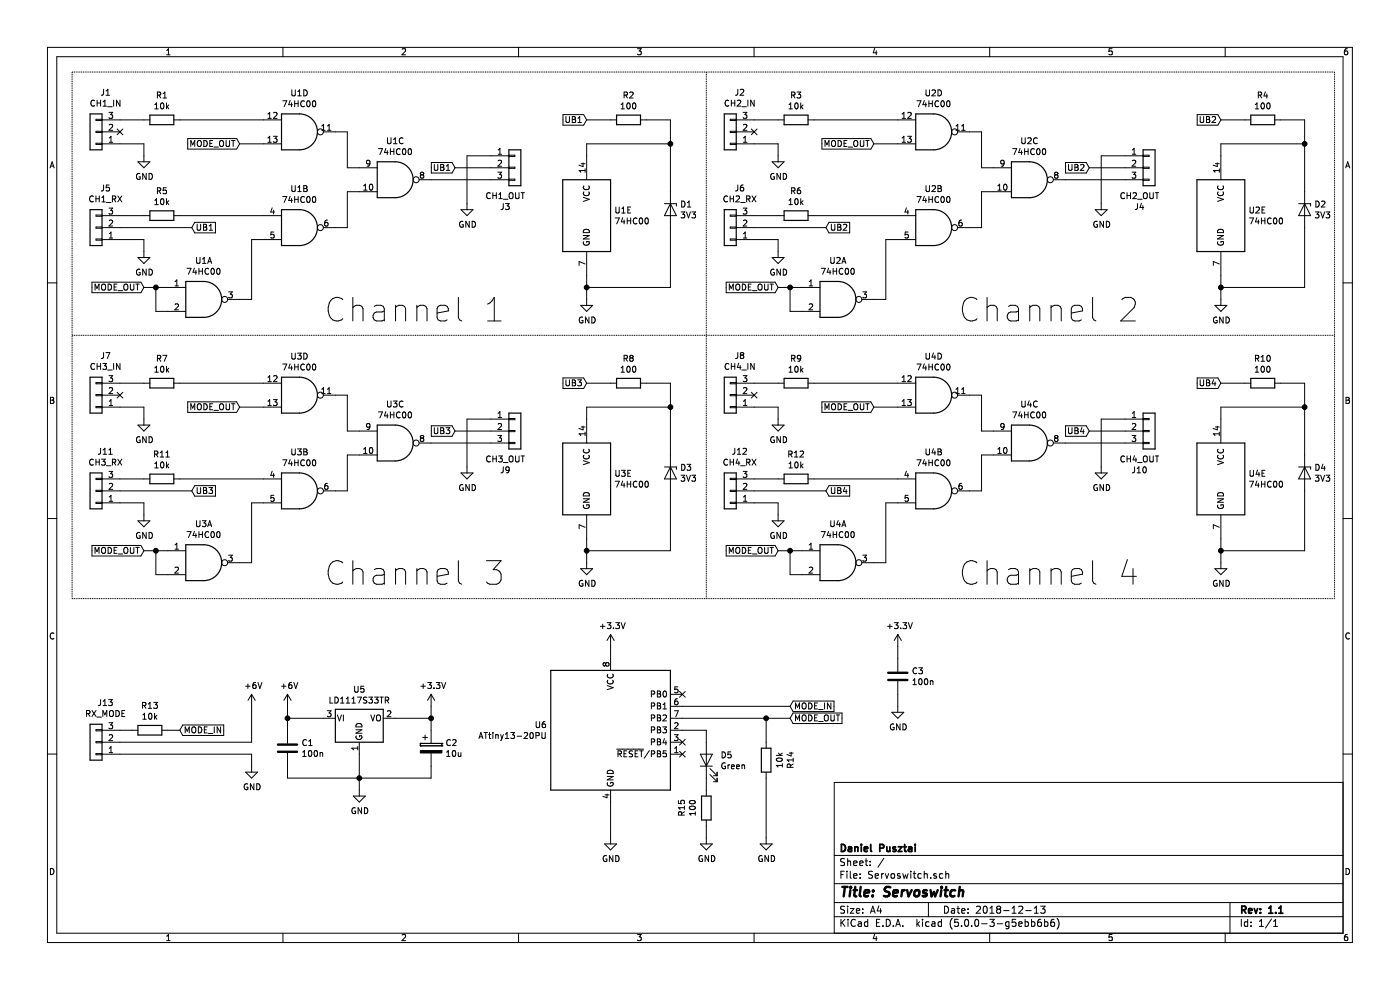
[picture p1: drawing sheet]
EESchema Schematic File Version 4
LIBS:Servoswitch-cache
EELAYER 26 0
EELAYER END
$Descr A4 11693 8268
encoding utf-8
Sheet 1 1
Title "Servoswitch"
Date "2018-12-13"
Rev "1.1"
Comp "Daniel Pusztai"
Comment1 ""
Comment2 ""
Comment3 ""
Comment4 ""
$EndDescr
$Comp
L Connector_Generic:Conn_01x03 J1
U 1 1
P 800 1100
F 0 "J1" H 720 775 50  0000 C CNN
F 1 "CH1_IN" H 720 866 50  0000 C CNN
F 2 "" H 800 1100 50  0001 C CNN
F 3 "~" H 800 1100 50  0001 C CNN
	1    800  1100
	-1   0    0    1   
$EndComp
$Comp
L Device:R R1
U 1 1
P 1350 1000
F 0 "R1" V 1143 1000 50  0000 C CNN
F 1 "10k" V 1234 1000 50  0000 C CNN
F 2 "" V 1280 1000 50  0001 C CNN
F 3 "~" H 1350 1000 50  0001 C CNN
	1    1350 1000
	0    1    1    0   
$EndComp
$Comp
L power:GND #PWR01
U 1 1
P 1200 1300
F 0 "#PWR01" H 1200 1050 50  0001 C CNN
F 1 "GND" H 1205 1127 50  0000 C CNN
F 2 "" H 1200 1300 50  0001 C CNN
F 3 "" H 1200 1300 50  0001 C CNN
	1    1200 1300
	1    0    0    -1  
$EndComp
$Comp
L 74xx:74HC00 U1
U 1 1
P 1700 2500
F 0 "U1" H 1700 2825 50  0000 C CNN
F 1 "74HC00" H 1700 2734 50  0000 C CNN
F 2 "" H 1700 2500 50  0001 C CNN
F 3 "http://www.ti.com/lit/gpn/sn74hc00" H 1700 2500 50  0001 C CNN
	1    1700 2500
	1    0    0    -1  
$EndComp
$Comp
L 74xx:74HC00 U1
U 2 1
P 2500 1900
F 0 "U1" H 2500 2225 50  0000 C CNN
F 1 "74HC00" H 2500 2134 50  0000 C CNN
F 2 "" H 2500 1900 50  0001 C CNN
F 3 "http://www.ti.com/lit/gpn/sn74hc00" H 2500 1900 50  0001 C CNN
	2    2500 1900
	1    0    0    -1  
$EndComp
$Comp
L 74xx:74HC00 U1
U 3 1
P 3300 1500
F 0 "U1" H 3300 1825 50  0000 C CNN
F 1 "74HC00" H 3300 1734 50  0000 C CNN
F 2 "" H 3300 1500 50  0001 C CNN
F 3 "http://www.ti.com/lit/gpn/sn74hc00" H 3300 1500 50  0001 C CNN
	3    3300 1500
	1    0    0    -1  
$EndComp
$Comp
L 74xx:74HC00 U1
U 4 1
P 2500 1100
F 0 "U1" H 2500 1425 50  0000 C CNN
F 1 "74HC00" H 2500 1334 50  0000 C CNN
F 2 "" H 2500 1100 50  0001 C CNN
F 3 "http://www.ti.com/lit/gpn/sn74hc00" H 2500 1100 50  0001 C CNN
	4    2500 1100
	1    0    0    -1  
$EndComp
$Comp
L 74xx:74HC00 U1
U 5 1
P 4900 1800
F 0 "U1" H 5130 1846 50  0000 L CNN
F 1 "74HC00" H 5130 1755 50  0000 L CNN
F 2 "" H 4900 1800 50  0001 C CNN
F 3 "http://www.ti.com/lit/gpn/sn74hc00" H 4900 1800 50  0001 C CNN
	5    4900 1800
	1    0    0    -1  
$EndComp
$Comp
L Device:D_Zener D1
U 1 1
P 5600 1750
F 0 "D1" V 5554 1829 50  0000 L CNN
F 1 "3V3" V 5645 1829 50  0000 L CNN
F 2 "" H 5600 1750 50  0001 C CNN
F 3 "~" H 5600 1750 50  0001 C CNN
	1    5600 1750
	0    1    1    0   
$EndComp
$Comp
L Device:R R2
U 1 1
P 5250 1000
F 0 "R2" V 5043 1000 50  0000 C CNN
F 1 "100" V 5134 1000 50  0000 C CNN
F 2 "" V 5180 1000 50  0001 C CNN
F 3 "~" H 5250 1000 50  0001 C CNN
	1    5250 1000
	0    1    1    0   
$EndComp
$Comp
L power:GND #PWR07
U 1 1
P 4900 2500
F 0 "#PWR07" H 4900 2250 50  0001 C CNN
F 1 "GND" H 4905 2327 50  0000 C CNN
F 2 "" H 4900 2500 50  0001 C CNN
F 3 "" H 4900 2500 50  0001 C CNN
	1    4900 2500
	1    0    0    -1  
$EndComp
Wire Wire Line
	4900 2300 4900 2400
Wire Wire Line
	4900 2400 5600 2400
Wire Wire Line
	5600 2400 5600 1900
Connection ~ 4900 2400
Wire Wire Line
	4900 2400 4900 2500
Wire Wire Line
	5600 1600 5600 1200
Wire Wire Line
	5600 1200 4900 1200
Wire Wire Line
	4900 1300 4900 1200
$Comp
L Connector_Generic:Conn_01x03 J5
U 1 1
P 800 1900
F 0 "J5" H 720 1575 50  0000 C CNN
F 1 "CH1_RX" H 720 1666 50  0000 C CNN
F 2 "" H 800 1900 50  0001 C CNN
F 3 "~" H 800 1900 50  0001 C CNN
	1    800  1900
	-1   0    0    1   
$EndComp
Wire Wire Line
	1200 1300 1200 1200
Wire Wire Line
	1200 1200 1000 1200
Wire Wire Line
	1000 1000 1200 1000
$Comp
L Device:R R5
U 1 1
P 1350 1800
F 0 "R5" V 1143 1800 50  0000 C CNN
F 1 "10k" V 1234 1800 50  0000 C CNN
F 2 "" V 1280 1800 50  0001 C CNN
F 3 "~" H 1350 1800 50  0001 C CNN
	1    1350 1800
	0    1    1    0   
$EndComp
$Comp
L power:GND #PWR05
U 1 1
P 1200 2100
F 0 "#PWR05" H 1200 1850 50  0001 C CNN
F 1 "GND" H 1205 1927 50  0000 C CNN
F 2 "" H 1200 2100 50  0001 C CNN
F 3 "" H 1200 2100 50  0001 C CNN
	1    1200 2100
	1    0    0    -1  
$EndComp
Wire Wire Line
	1200 2100 1200 2000
Wire Wire Line
	1200 2000 1000 2000
Wire Wire Line
	1000 1800 1200 1800
$Comp
L MCU_Microchip_ATtiny:ATtiny13-20PU U6
U 1 1
P 5100 6100
F 0 "U6" H 4570 6146 50  0000 R CNN
F 1 "ATtiny13-20PU" H 4570 6055 50  0000 R CNN
F 2 "Package_DIP:DIP-8_W7.62mm" H 5100 6100 50  0001 C CIN
F 3 "http://ww1.microchip.com/downloads/en/DeviceDoc/doc2535.pdf" H 5100 6100 50  0001 C CNN
	1    5100 6100
	1    0    0    -1  
$EndComp
$Comp
L power:GND #PWR024
U 1 1
P 5100 7000
F 0 "#PWR024" H 5100 6750 50  0001 C CNN
F 1 "GND" H 5105 6827 50  0000 C CNN
F 2 "" H 5100 7000 50  0001 C CNN
F 3 "" H 5100 7000 50  0001 C CNN
	1    5100 7000
	1    0    0    -1  
$EndComp
Wire Wire Line
	5100 5500 5100 5400
Wire Wire Line
	5100 7000 5100 6700
$Comp
L Device:LED D5
U 1 1
P 5900 6350
F 0 "D5" V 5938 6233 50  0000 R CNN
F 1 "Green" V 5847 6233 50  0000 R CNN
F 2 "" H 5900 6350 50  0001 C CNN
F 3 "~" H 5900 6350 50  0001 C CNN
	1    5900 6350
	0    -1   -1   0   
$EndComp
$Comp
L Device:R R15
U 1 1
P 5900 6750
F 0 "R15" V 5693 6750 50  0000 C CNN
F 1 "100" V 5784 6750 50  0000 C CNN
F 2 "" V 5830 6750 50  0001 C CNN
F 3 "~" H 5900 6750 50  0001 C CNN
	1    5900 6750
	1    0    0    -1  
$EndComp
$Comp
L power:GND #PWR025
U 1 1
P 5900 7000
F 0 "#PWR025" H 5900 6750 50  0001 C CNN
F 1 "GND" H 5905 6827 50  0000 C CNN
F 2 "" H 5900 7000 50  0001 C CNN
F 3 "" H 5900 7000 50  0001 C CNN
	1    5900 7000
	1    0    0    -1  
$EndComp
$Comp
L power:GND #PWR027
U 1 1
P 7500 5900
F 0 "#PWR027" H 7500 5650 50  0001 C CNN
F 1 "GND" H 7505 5727 50  0000 C CNN
F 2 "" H 7500 5900 50  0001 C CNN
F 3 "" H 7500 5900 50  0001 C CNN
	1    7500 5900
	1    0    0    -1  
$EndComp
$Comp
L Device:C C3
U 1 1
P 7500 5650
F 0 "C3" H 7615 5696 50  0000 L CNN
F 1 "100n" H 7615 5605 50  0000 L CNN
F 2 "" H 7538 5500 50  0001 C CNN
F 3 "~" H 7500 5650 50  0001 C CNN
	1    7500 5650
	1    0    0    -1  
$EndComp
Wire Wire Line
	7500 5900 7500 5800
Wire Wire Line
	7500 5500 7500 5400
NoConn ~ 5700 5800
NoConn ~ 5700 6200
NoConn ~ 5700 6300
Text GLabel 6600 5900 2    50   Input ~ 0
MODE_IN
Text GLabel 6600 6000 2    50   Input ~ 0
MODE_OUT
Wire Wire Line
	5900 6900 5900 7000
Wire Wire Line
	5700 6100 5900 6100
Wire Wire Line
	5900 6100 5900 6200
Wire Wire Line
	5700 5900 6600 5900
Wire Wire Line
	6600 6000 6400 6000
Wire Wire Line
	5900 6500 5900 6600
Text GLabel 1200 2400 0    50   Input ~ 0
MODE_OUT
Wire Wire Line
	1200 2400 1300 2400
Wire Wire Line
	1300 2400 1300 2600
Wire Wire Line
	1300 2600 1400 2600
Connection ~ 1300 2400
Wire Wire Line
	1300 2400 1400 2400
Text GLabel 2000 1200 0    50   Input ~ 0
MODE_OUT
Wire Wire Line
	2000 1200 2200 1200
Wire Wire Line
	2200 1000 1500 1000
Wire Wire Line
	2000 2500 2100 2500
Wire Wire Line
	2100 2500 2100 2000
Wire Wire Line
	2100 2000 2200 2000
Wire Wire Line
	2200 1800 1500 1800
Wire Wire Line
	2800 1900 2900 1900
Wire Wire Line
	2900 1900 2900 1600
Wire Wire Line
	2900 1600 3000 1600
Wire Wire Line
	3000 1400 2900 1400
Wire Wire Line
	2900 1400 2900 1100
Wire Wire Line
	2900 1100 2800 1100
Text GLabel 1600 1900 2    50   Input ~ 0
UB1
Wire Wire Line
	1600 1900 1000 1900
Text GLabel 4900 1000 0    50   Input ~ 0
UB1
$Comp
L Connector_Generic:Conn_01x03 J3
U 1 1
P 4300 1400
F 0 "J3" H 4220 1075 50  0000 C CNN
F 1 "CH1_OUT" H 4220 1166 50  0000 C CNN
F 2 "" H 4300 1400 50  0001 C CNN
F 3 "~" H 4300 1400 50  0001 C CNN
	1    4300 1400
	1    0    0    -1  
$EndComp
Text GLabel 3800 1400 0    50   Input ~ 0
UB1
$Comp
L power:GND #PWR03
U 1 1
P 3900 1700
F 0 "#PWR03" H 3900 1450 50  0001 C CNN
F 1 "GND" H 3905 1527 50  0000 C CNN
F 2 "" H 3900 1700 50  0001 C CNN
F 3 "" H 3900 1700 50  0001 C CNN
	1    3900 1700
	1    0    0    -1  
$EndComp
Wire Wire Line
	3900 1700 3900 1300
Wire Wire Line
	3900 1300 4100 1300
Wire Wire Line
	3800 1400 4100 1400
Wire Wire Line
	4100 1500 3600 1500
Wire Wire Line
	4900 1000 5100 1000
Wire Wire Line
	5600 1000 5600 1200
Connection ~ 5600 1200
Wire Wire Line
	5400 1000 5600 1000
$Comp
L Connector_Generic:Conn_01x03 J13
U 1 1
P 800 6200
F 0 "J13" H 720 5875 50  0000 C CNN
F 1 "RX_MODE" H 720 5966 50  0000 C CNN
F 2 "" H 800 6200 50  0001 C CNN
F 3 "~" H 800 6200 50  0001 C CNN
	1    800  6200
	-1   0    0    1   
$EndComp
$Comp
L Regulator_Linear:LD1117S33TR_SOT223 U5
U 1 1
P 3000 6000
F 0 "U5" H 3000 6242 50  0000 C CNN
F 1 "LD1117S33TR" H 3000 6151 50  0000 C CNN
F 2 "Package_TO_SOT_SMD:SOT-223-3_TabPin2" H 3000 6200 50  0001 C CNN
F 3 "http://www.st.com/st-web-ui/static/active/en/resource/technical/document/datasheet/CD00000544.pdf" H 3100 5750 50  0001 C CNN
	1    3000 6000
	1    0    0    -1  
$EndComp
$Comp
L power:+3.3V #PWR017
U 1 1
P 5100 5400
F 0 "#PWR017" H 5100 5250 50  0001 C CNN
F 1 "+3.3V" H 5115 5573 50  0000 C CNN
F 2 "" H 5100 5400 50  0001 C CNN
F 3 "" H 5100 5400 50  0001 C CNN
	1    5100 5400
	1    0    0    -1  
$EndComp
$Comp
L power:+3.3V #PWR020
U 1 1
P 3600 5900
F 0 "#PWR020" H 3600 5750 50  0001 C CNN
F 1 "+3.3V" H 3615 6073 50  0000 C CNN
F 2 "" H 3600 5900 50  0001 C CNN
F 3 "" H 3600 5900 50  0001 C CNN
	1    3600 5900
	1    0    0    -1  
$EndComp
Wire Wire Line
	3600 5900 3600 6000
Wire Wire Line
	3600 6000 3300 6000
$Comp
L power:GND #PWR022
U 1 1
P 3000 6600
F 0 "#PWR022" H 3000 6350 50  0001 C CNN
F 1 "GND" H 3005 6427 50  0000 C CNN
F 2 "" H 3000 6600 50  0001 C CNN
F 3 "" H 3000 6600 50  0001 C CNN
	1    3000 6600
	1    0    0    -1  
$EndComp
$Comp
L Device:R R13
U 1 1
P 1250 6100
F 0 "R13" V 1043 6100 50  0000 C CNN
F 1 "10k" V 1134 6100 50  0000 C CNN
F 2 "" V 1180 6100 50  0001 C CNN
F 3 "~" H 1250 6100 50  0001 C CNN
	1    1250 6100
	0    1    1    0   
$EndComp
Text GLabel 1500 6100 2    50   Input ~ 0
MODE_IN
Wire Wire Line
	1500 6100 1400 6100
Wire Wire Line
	3000 6300 3000 6500
$Comp
L Device:CP C2
U 1 1
P 3600 6250
F 0 "C2" H 3718 6296 50  0000 L CNN
F 1 "10u" H 3718 6205 50  0000 L CNN
F 2 "" H 3638 6100 50  0001 C CNN
F 3 "~" H 3600 6250 50  0001 C CNN
	1    3600 6250
	1    0    0    -1  
$EndComp
Wire Wire Line
	3000 6500 3600 6500
Wire Wire Line
	3600 6500 3600 6400
Connection ~ 3000 6500
Wire Wire Line
	3000 6500 3000 6600
Wire Wire Line
	3600 6100 3600 6000
Connection ~ 3600 6000
$Comp
L Device:C C1
U 1 1
P 2400 6250
F 0 "C1" H 2515 6296 50  0000 L CNN
F 1 "100n" H 2515 6205 50  0000 L CNN
F 2 "" H 2438 6100 50  0001 C CNN
F 3 "~" H 2400 6250 50  0001 C CNN
	1    2400 6250
	1    0    0    -1  
$EndComp
Wire Wire Line
	2400 6400 2400 6500
Wire Wire Line
	2400 6500 3000 6500
Wire Wire Line
	2400 6100 2400 6000
Wire Wire Line
	2400 6000 2700 6000
Wire Wire Line
	2400 5900 2400 6000
Connection ~ 2400 6000
$Comp
L power:+6V #PWR019
U 1 1
P 2400 5900
F 0 "#PWR019" H 2400 5750 50  0001 C CNN
F 1 "+6V" H 2415 6073 50  0000 C CNN
F 2 "" H 2400 5900 50  0001 C CNN
F 3 "" H 2400 5900 50  0001 C CNN
	1    2400 5900
	1    0    0    -1  
$EndComp
$Comp
L power:+6V #PWR018
U 1 1
P 2100 5900
F 0 "#PWR018" H 2100 5750 50  0001 C CNN
F 1 "+6V" H 2115 6073 50  0000 C CNN
F 2 "" H 2100 5900 50  0001 C CNN
F 3 "" H 2100 5900 50  0001 C CNN
	1    2100 5900
	1    0    0    -1  
$EndComp
$Comp
L power:GND #PWR021
U 1 1
P 2100 6400
F 0 "#PWR021" H 2100 6150 50  0001 C CNN
F 1 "GND" H 2105 6227 50  0000 C CNN
F 2 "" H 2100 6400 50  0001 C CNN
F 3 "" H 2100 6400 50  0001 C CNN
	1    2100 6400
	1    0    0    -1  
$EndComp
Wire Wire Line
	1000 6100 1100 6100
Wire Wire Line
	2100 5900 2100 6200
Wire Wire Line
	2100 6200 1000 6200
Wire Wire Line
	2100 6400 2100 6300
Wire Wire Line
	1000 6300 2100 6300
$Comp
L power:+3.3V #PWR023
U 1 1
P 7500 5400
F 0 "#PWR023" H 7500 5250 50  0001 C CNN
F 1 "+3.3V" H 7515 5573 50  0000 C CNN
F 2 "" H 7500 5400 50  0001 C CNN
F 3 "" H 7500 5400 50  0001 C CNN
	1    7500 5400
	1    0    0    -1  
$EndComp
NoConn ~ 1000 1100
$Comp
L Connector_Generic:Conn_01x03 J2
U 1 1
P 6100 1100
F 0 "J2" H 6020 775 50  0000 C CNN
F 1 "CH2_IN" H 6020 866 50  0000 C CNN
F 2 "" H 6100 1100 50  0001 C CNN
F 3 "~" H 6100 1100 50  0001 C CNN
	1    6100 1100
	-1   0    0    1   
$EndComp
$Comp
L Device:R R3
U 1 1
P 6650 1000
F 0 "R3" V 6443 1000 50  0000 C CNN
F 1 "10k" V 6534 1000 50  0000 C CNN
F 2 "" V 6580 1000 50  0001 C CNN
F 3 "~" H 6650 1000 50  0001 C CNN
	1    6650 1000
	0    1    1    0   
$EndComp
$Comp
L power:GND #PWR02
U 1 1
P 6500 1300
F 0 "#PWR02" H 6500 1050 50  0001 C CNN
F 1 "GND" H 6505 1127 50  0000 C CNN
F 2 "" H 6500 1300 50  0001 C CNN
F 3 "" H 6500 1300 50  0001 C CNN
	1    6500 1300
	1    0    0    -1  
$EndComp
$Comp
L 74xx:74HC00 U2
U 1 1
P 7000 2500
F 0 "U2" H 7000 2825 50  0000 C CNN
F 1 "74HC00" H 7000 2734 50  0000 C CNN
F 2 "" H 7000 2500 50  0001 C CNN
F 3 "http://www.ti.com/lit/gpn/sn74hc00" H 7000 2500 50  0001 C CNN
	1    7000 2500
	1    0    0    -1  
$EndComp
$Comp
L 74xx:74HC00 U2
U 2 1
P 7800 1900
F 0 "U2" H 7800 2225 50  0000 C CNN
F 1 "74HC00" H 7800 2134 50  0000 C CNN
F 2 "" H 7800 1900 50  0001 C CNN
F 3 "http://www.ti.com/lit/gpn/sn74hc00" H 7800 1900 50  0001 C CNN
	2    7800 1900
	1    0    0    -1  
$EndComp
$Comp
L 74xx:74HC00 U2
U 3 1
P 8600 1500
F 0 "U2" H 8600 1825 50  0000 C CNN
F 1 "74HC00" H 8600 1734 50  0000 C CNN
F 2 "" H 8600 1500 50  0001 C CNN
F 3 "http://www.ti.com/lit/gpn/sn74hc00" H 8600 1500 50  0001 C CNN
	3    8600 1500
	1    0    0    -1  
$EndComp
$Comp
L 74xx:74HC00 U2
U 4 1
P 7800 1100
F 0 "U2" H 7800 1425 50  0000 C CNN
F 1 "74HC00" H 7800 1334 50  0000 C CNN
F 2 "" H 7800 1100 50  0001 C CNN
F 3 "http://www.ti.com/lit/gpn/sn74hc00" H 7800 1100 50  0001 C CNN
	4    7800 1100
	1    0    0    -1  
$EndComp
$Comp
L 74xx:74HC00 U2
U 5 1
P 10200 1800
F 0 "U2" H 10430 1846 50  0000 L CNN
F 1 "74HC00" H 10430 1755 50  0000 L CNN
F 2 "" H 10200 1800 50  0001 C CNN
F 3 "http://www.ti.com/lit/gpn/sn74hc00" H 10200 1800 50  0001 C CNN
	5    10200 1800
	1    0    0    -1  
$EndComp
$Comp
L Device:D_Zener D2
U 1 1
P 10900 1750
F 0 "D2" V 10854 1829 50  0000 L CNN
F 1 "3V3" V 10945 1829 50  0000 L CNN
F 2 "" H 10900 1750 50  0001 C CNN
F 3 "~" H 10900 1750 50  0001 C CNN
	1    10900 1750
	0    1    1    0   
$EndComp
$Comp
L Device:R R4
U 1 1
P 10550 1000
F 0 "R4" V 10343 1000 50  0000 C CNN
F 1 "100" V 10434 1000 50  0000 C CNN
F 2 "" V 10480 1000 50  0001 C CNN
F 3 "~" H 10550 1000 50  0001 C CNN
	1    10550 1000
	0    1    1    0   
$EndComp
$Comp
L power:GND #PWR08
U 1 1
P 10200 2500
F 0 "#PWR08" H 10200 2250 50  0001 C CNN
F 1 "GND" H 10205 2327 50  0000 C CNN
F 2 "" H 10200 2500 50  0001 C CNN
F 3 "" H 10200 2500 50  0001 C CNN
	1    10200 2500
	1    0    0    -1  
$EndComp
Wire Wire Line
	10200 2300 10200 2400
Wire Wire Line
	10200 2400 10900 2400
Wire Wire Line
	10900 2400 10900 1900
Connection ~ 10200 2400
Wire Wire Line
	10200 2400 10200 2500
Wire Wire Line
	10900 1600 10900 1200
Wire Wire Line
	10900 1200 10200 1200
Wire Wire Line
	10200 1300 10200 1200
$Comp
L Connector_Generic:Conn_01x03 J6
U 1 1
P 6100 1900
F 0 "J6" H 6020 1575 50  0000 C CNN
F 1 "CH2_RX" H 6020 1666 50  0000 C CNN
F 2 "" H 6100 1900 50  0001 C CNN
F 3 "~" H 6100 1900 50  0001 C CNN
	1    6100 1900
	-1   0    0    1   
$EndComp
Wire Wire Line
	6500 1300 6500 1200
Wire Wire Line
	6500 1200 6300 1200
Wire Wire Line
	6300 1000 6500 1000
$Comp
L Device:R R6
U 1 1
P 6650 1800
F 0 "R6" V 6443 1800 50  0000 C CNN
F 1 "10k" V 6534 1800 50  0000 C CNN
F 2 "" V 6580 1800 50  0001 C CNN
F 3 "~" H 6650 1800 50  0001 C CNN
	1    6650 1800
	0    1    1    0   
$EndComp
$Comp
L power:GND #PWR06
U 1 1
P 6500 2100
F 0 "#PWR06" H 6500 1850 50  0001 C CNN
F 1 "GND" H 6505 1927 50  0000 C CNN
F 2 "" H 6500 2100 50  0001 C CNN
F 3 "" H 6500 2100 50  0001 C CNN
	1    6500 2100
	1    0    0    -1  
$EndComp
Wire Wire Line
	6500 2100 6500 2000
Wire Wire Line
	6500 2000 6300 2000
Wire Wire Line
	6300 1800 6500 1800
Text GLabel 6500 2400 0    50   Input ~ 0
MODE_OUT
Wire Wire Line
	6500 2400 6600 2400
Wire Wire Line
	6600 2400 6600 2600
Wire Wire Line
	6600 2600 6700 2600
Connection ~ 6600 2400
Wire Wire Line
	6600 2400 6700 2400
Text GLabel 7300 1200 0    50   Input ~ 0
MODE_OUT
Wire Wire Line
	7300 1200 7500 1200
Wire Wire Line
	7500 1000 6800 1000
Wire Wire Line
	7300 2500 7400 2500
Wire Wire Line
	7400 2500 7400 2000
Wire Wire Line
	7400 2000 7500 2000
Wire Wire Line
	7500 1800 6800 1800
Wire Wire Line
	8100 1900 8200 1900
Wire Wire Line
	8200 1900 8200 1600
Wire Wire Line
	8200 1600 8300 1600
Wire Wire Line
	8300 1400 8200 1400
Wire Wire Line
	8200 1400 8200 1100
Wire Wire Line
	8200 1100 8100 1100
Text GLabel 6900 1900 2    50   Input ~ 0
UB2
Wire Wire Line
	6900 1900 6300 1900
Text GLabel 10200 1000 0    50   Input ~ 0
UB2
$Comp
L Connector_Generic:Conn_01x03 J4
U 1 1
P 9600 1400
F 0 "J4" H 9520 1075 50  0000 C CNN
F 1 "CH2_OUT" H 9520 1166 50  0000 C CNN
F 2 "" H 9600 1400 50  0001 C CNN
F 3 "~" H 9600 1400 50  0001 C CNN
	1    9600 1400
	1    0    0    -1  
$EndComp
Text GLabel 9100 1400 0    50   Input ~ 0
UB2
$Comp
L power:GND #PWR04
U 1 1
P 9200 1700
F 0 "#PWR04" H 9200 1450 50  0001 C CNN
F 1 "GND" H 9205 1527 50  0000 C CNN
F 2 "" H 9200 1700 50  0001 C CNN
F 3 "" H 9200 1700 50  0001 C CNN
	1    9200 1700
	1    0    0    -1  
$EndComp
Wire Wire Line
	9200 1700 9200 1300
Wire Wire Line
	9200 1300 9400 1300
Wire Wire Line
	9100 1400 9400 1400
Wire Wire Line
	9400 1500 8900 1500
Wire Wire Line
	10200 1000 10400 1000
Wire Wire Line
	10900 1000 10900 1200
Connection ~ 10900 1200
Wire Wire Line
	10700 1000 10900 1000
NoConn ~ 6300 1100
$Comp
L Connector_Generic:Conn_01x03 J7
U 1 1
P 800 3300
F 0 "J7" H 720 2975 50  0000 C CNN
F 1 "CH3_IN" H 720 3066 50  0000 C CNN
F 2 "" H 800 3300 50  0001 C CNN
F 3 "~" H 800 3300 50  0001 C CNN
	1    800  3300
	-1   0    0    1   
$EndComp
$Comp
L Device:R R7
U 1 1
P 1350 3200
F 0 "R7" V 1143 3200 50  0000 C CNN
F 1 "10k" V 1234 3200 50  0000 C CNN
F 2 "" V 1280 3200 50  0001 C CNN
F 3 "~" H 1350 3200 50  0001 C CNN
	1    1350 3200
	0    1    1    0   
$EndComp
$Comp
L power:GND #PWR09
U 1 1
P 1200 3500
F 0 "#PWR09" H 1200 3250 50  0001 C CNN
F 1 "GND" H 1205 3327 50  0000 C CNN
F 2 "" H 1200 3500 50  0001 C CNN
F 3 "" H 1200 3500 50  0001 C CNN
	1    1200 3500
	1    0    0    -1  
$EndComp
$Comp
L 74xx:74HC00 U3
U 1 1
P 1700 4700
F 0 "U3" H 1700 5025 50  0000 C CNN
F 1 "74HC00" H 1700 4934 50  0000 C CNN
F 2 "" H 1700 4700 50  0001 C CNN
F 3 "http://www.ti.com/lit/gpn/sn74hc00" H 1700 4700 50  0001 C CNN
	1    1700 4700
	1    0    0    -1  
$EndComp
$Comp
L 74xx:74HC00 U3
U 2 1
P 2500 4100
F 0 "U3" H 2500 4425 50  0000 C CNN
F 1 "74HC00" H 2500 4334 50  0000 C CNN
F 2 "" H 2500 4100 50  0001 C CNN
F 3 "http://www.ti.com/lit/gpn/sn74hc00" H 2500 4100 50  0001 C CNN
	2    2500 4100
	1    0    0    -1  
$EndComp
$Comp
L 74xx:74HC00 U3
U 3 1
P 3300 3700
F 0 "U3" H 3300 4025 50  0000 C CNN
F 1 "74HC00" H 3300 3934 50  0000 C CNN
F 2 "" H 3300 3700 50  0001 C CNN
F 3 "http://www.ti.com/lit/gpn/sn74hc00" H 3300 3700 50  0001 C CNN
	3    3300 3700
	1    0    0    -1  
$EndComp
$Comp
L 74xx:74HC00 U3
U 4 1
P 2500 3300
F 0 "U3" H 2500 3625 50  0000 C CNN
F 1 "74HC00" H 2500 3534 50  0000 C CNN
F 2 "" H 2500 3300 50  0001 C CNN
F 3 "http://www.ti.com/lit/gpn/sn74hc00" H 2500 3300 50  0001 C CNN
	4    2500 3300
	1    0    0    -1  
$EndComp
$Comp
L 74xx:74HC00 U3
U 5 1
P 4900 4000
F 0 "U3" H 5130 4046 50  0000 L CNN
F 1 "74HC00" H 5130 3955 50  0000 L CNN
F 2 "" H 4900 4000 50  0001 C CNN
F 3 "http://www.ti.com/lit/gpn/sn74hc00" H 4900 4000 50  0001 C CNN
	5    4900 4000
	1    0    0    -1  
$EndComp
$Comp
L Device:D_Zener D3
U 1 1
P 5600 3950
F 0 "D3" V 5554 4029 50  0000 L CNN
F 1 "3V3" V 5645 4029 50  0000 L CNN
F 2 "" H 5600 3950 50  0001 C CNN
F 3 "~" H 5600 3950 50  0001 C CNN
	1    5600 3950
	0    1    1    0   
$EndComp
$Comp
L Device:R R8
U 1 1
P 5250 3200
F 0 "R8" V 5043 3200 50  0000 C CNN
F 1 "100" V 5134 3200 50  0000 C CNN
F 2 "" V 5180 3200 50  0001 C CNN
F 3 "~" H 5250 3200 50  0001 C CNN
	1    5250 3200
	0    1    1    0   
$EndComp
$Comp
L power:GND #PWR015
U 1 1
P 4900 4700
F 0 "#PWR015" H 4900 4450 50  0001 C CNN
F 1 "GND" H 4905 4527 50  0000 C CNN
F 2 "" H 4900 4700 50  0001 C CNN
F 3 "" H 4900 4700 50  0001 C CNN
	1    4900 4700
	1    0    0    -1  
$EndComp
Wire Wire Line
	4900 4500 4900 4600
Wire Wire Line
	4900 4600 5600 4600
Wire Wire Line
	5600 4600 5600 4100
Connection ~ 4900 4600
Wire Wire Line
	4900 4600 4900 4700
Wire Wire Line
	5600 3800 5600 3400
Wire Wire Line
	5600 3400 4900 3400
Wire Wire Line
	4900 3500 4900 3400
$Comp
L Connector_Generic:Conn_01x03 J11
U 1 1
P 800 4100
F 0 "J11" H 720 3775 50  0000 C CNN
F 1 "CH3_RX" H 720 3866 50  0000 C CNN
F 2 "" H 800 4100 50  0001 C CNN
F 3 "~" H 800 4100 50  0001 C CNN
	1    800  4100
	-1   0    0    1   
$EndComp
Wire Wire Line
	1200 3500 1200 3400
Wire Wire Line
	1200 3400 1000 3400
Wire Wire Line
	1000 3200 1200 3200
$Comp
L Device:R R11
U 1 1
P 1350 4000
F 0 "R11" V 1143 4000 50  0000 C CNN
F 1 "10k" V 1234 4000 50  0000 C CNN
F 2 "" V 1280 4000 50  0001 C CNN
F 3 "~" H 1350 4000 50  0001 C CNN
	1    1350 4000
	0    1    1    0   
$EndComp
$Comp
L power:GND #PWR013
U 1 1
P 1200 4300
F 0 "#PWR013" H 1200 4050 50  0001 C CNN
F 1 "GND" H 1205 4127 50  0000 C CNN
F 2 "" H 1200 4300 50  0001 C CNN
F 3 "" H 1200 4300 50  0001 C CNN
	1    1200 4300
	1    0    0    -1  
$EndComp
Wire Wire Line
	1200 4300 1200 4200
Wire Wire Line
	1200 4200 1000 4200
Wire Wire Line
	1000 4000 1200 4000
Text GLabel 1200 4600 0    50   Input ~ 0
MODE_OUT
Wire Wire Line
	1200 4600 1300 4600
Wire Wire Line
	1300 4600 1300 4800
Wire Wire Line
	1300 4800 1400 4800
Connection ~ 1300 4600
Wire Wire Line
	1300 4600 1400 4600
Text GLabel 2000 3400 0    50   Input ~ 0
MODE_OUT
Wire Wire Line
	2000 3400 2200 3400
Wire Wire Line
	2200 3200 1500 3200
Wire Wire Line
	2000 4700 2100 4700
Wire Wire Line
	2100 4700 2100 4200
Wire Wire Line
	2100 4200 2200 4200
Wire Wire Line
	2200 4000 1500 4000
Wire Wire Line
	2800 4100 2900 4100
Wire Wire Line
	2900 4100 2900 3800
Wire Wire Line
	2900 3800 3000 3800
Wire Wire Line
	3000 3600 2900 3600
Wire Wire Line
	2900 3600 2900 3300
Wire Wire Line
	2900 3300 2800 3300
Text GLabel 1600 4100 2    50   Input ~ 0
UB3
Wire Wire Line
	1600 4100 1000 4100
Text GLabel 4900 3200 0    50   Input ~ 0
UB3
$Comp
L Connector_Generic:Conn_01x03 J9
U 1 1
P 4300 3600
F 0 "J9" H 4220 3275 50  0000 C CNN
F 1 "CH3_OUT" H 4220 3366 50  0000 C CNN
F 2 "" H 4300 3600 50  0001 C CNN
F 3 "~" H 4300 3600 50  0001 C CNN
	1    4300 3600
	1    0    0    -1  
$EndComp
Text GLabel 3800 3600 0    50   Input ~ 0
UB3
$Comp
L power:GND #PWR011
U 1 1
P 3900 3900
F 0 "#PWR011" H 3900 3650 50  0001 C CNN
F 1 "GND" H 3905 3727 50  0000 C CNN
F 2 "" H 3900 3900 50  0001 C CNN
F 3 "" H 3900 3900 50  0001 C CNN
	1    3900 3900
	1    0    0    -1  
$EndComp
Wire Wire Line
	3900 3900 3900 3500
Wire Wire Line
	3900 3500 4100 3500
Wire Wire Line
	3800 3600 4100 3600
Wire Wire Line
	4100 3700 3600 3700
Wire Wire Line
	4900 3200 5100 3200
Wire Wire Line
	5600 3200 5600 3400
Connection ~ 5600 3400
Wire Wire Line
	5400 3200 5600 3200
NoConn ~ 1000 3300
$Comp
L Connector_Generic:Conn_01x03 J8
U 1 1
P 6100 3300
F 0 "J8" H 6020 2975 50  0000 C CNN
F 1 "CH4_IN" H 6020 3066 50  0000 C CNN
F 2 "" H 6100 3300 50  0001 C CNN
F 3 "~" H 6100 3300 50  0001 C CNN
	1    6100 3300
	-1   0    0    1   
$EndComp
$Comp
L Device:R R9
U 1 1
P 6650 3200
F 0 "R9" V 6443 3200 50  0000 C CNN
F 1 "10k" V 6534 3200 50  0000 C CNN
F 2 "" V 6580 3200 50  0001 C CNN
F 3 "~" H 6650 3200 50  0001 C CNN
	1    6650 3200
	0    1    1    0   
$EndComp
$Comp
L power:GND #PWR010
U 1 1
P 6500 3500
F 0 "#PWR010" H 6500 3250 50  0001 C CNN
F 1 "GND" H 6505 3327 50  0000 C CNN
F 2 "" H 6500 3500 50  0001 C CNN
F 3 "" H 6500 3500 50  0001 C CNN
	1    6500 3500
	1    0    0    -1  
$EndComp
$Comp
L 74xx:74HC00 U4
U 1 1
P 7000 4700
F 0 "U4" H 7000 5025 50  0000 C CNN
F 1 "74HC00" H 7000 4934 50  0000 C CNN
F 2 "" H 7000 4700 50  0001 C CNN
F 3 "http://www.ti.com/lit/gpn/sn74hc00" H 7000 4700 50  0001 C CNN
	1    7000 4700
	1    0    0    -1  
$EndComp
$Comp
L 74xx:74HC00 U4
U 2 1
P 7800 4100
F 0 "U4" H 7800 4425 50  0000 C CNN
F 1 "74HC00" H 7800 4334 50  0000 C CNN
F 2 "" H 7800 4100 50  0001 C CNN
F 3 "http://www.ti.com/lit/gpn/sn74hc00" H 7800 4100 50  0001 C CNN
	2    7800 4100
	1    0    0    -1  
$EndComp
$Comp
L 74xx:74HC00 U4
U 3 1
P 8600 3700
F 0 "U4" H 8600 4025 50  0000 C CNN
F 1 "74HC00" H 8600 3934 50  0000 C CNN
F 2 "" H 8600 3700 50  0001 C CNN
F 3 "http://www.ti.com/lit/gpn/sn74hc00" H 8600 3700 50  0001 C CNN
	3    8600 3700
	1    0    0    -1  
$EndComp
$Comp
L 74xx:74HC00 U4
U 4 1
P 7800 3300
F 0 "U4" H 7800 3625 50  0000 C CNN
F 1 "74HC00" H 7800 3534 50  0000 C CNN
F 2 "" H 7800 3300 50  0001 C CNN
F 3 "http://www.ti.com/lit/gpn/sn74hc00" H 7800 3300 50  0001 C CNN
	4    7800 3300
	1    0    0    -1  
$EndComp
$Comp
L 74xx:74HC00 U4
U 5 1
P 10200 4000
F 0 "U4" H 10430 4046 50  0000 L CNN
F 1 "74HC00" H 10430 3955 50  0000 L CNN
F 2 "" H 10200 4000 50  0001 C CNN
F 3 "http://www.ti.com/lit/gpn/sn74hc00" H 10200 4000 50  0001 C CNN
	5    10200 4000
	1    0    0    -1  
$EndComp
$Comp
L Device:D_Zener D4
U 1 1
P 10900 3950
F 0 "D4" V 10854 4029 50  0000 L CNN
F 1 "3V3" V 10945 4029 50  0000 L CNN
F 2 "" H 10900 3950 50  0001 C CNN
F 3 "~" H 10900 3950 50  0001 C CNN
	1    10900 3950
	0    1    1    0   
$EndComp
$Comp
L Device:R R10
U 1 1
P 10550 3200
F 0 "R10" V 10343 3200 50  0000 C CNN
F 1 "100" V 10434 3200 50  0000 C CNN
F 2 "" V 10480 3200 50  0001 C CNN
F 3 "~" H 10550 3200 50  0001 C CNN
	1    10550 3200
	0    1    1    0   
$EndComp
$Comp
L power:GND #PWR016
U 1 1
P 10200 4700
F 0 "#PWR016" H 10200 4450 50  0001 C CNN
F 1 "GND" H 10205 4527 50  0000 C CNN
F 2 "" H 10200 4700 50  0001 C CNN
F 3 "" H 10200 4700 50  0001 C CNN
	1    10200 4700
	1    0    0    -1  
$EndComp
Wire Wire Line
	10200 4500 10200 4600
Wire Wire Line
	10200 4600 10900 4600
Wire Wire Line
	10900 4600 10900 4100
Connection ~ 10200 4600
Wire Wire Line
	10200 4600 10200 4700
Wire Wire Line
	10900 3800 10900 3400
Wire Wire Line
	10900 3400 10200 3400
Wire Wire Line
	10200 3500 10200 3400
$Comp
L Connector_Generic:Conn_01x03 J12
U 1 1
P 6100 4100
F 0 "J12" H 6020 3775 50  0000 C CNN
F 1 "CH4_RX" H 6020 3866 50  0000 C CNN
F 2 "" H 6100 4100 50  0001 C CNN
F 3 "~" H 6100 4100 50  0001 C CNN
	1    6100 4100
	-1   0    0    1   
$EndComp
Wire Wire Line
	6500 3500 6500 3400
Wire Wire Line
	6500 3400 6300 3400
Wire Wire Line
	6300 3200 6500 3200
$Comp
L Device:R R12
U 1 1
P 6650 4000
F 0 "R12" V 6443 4000 50  0000 C CNN
F 1 "10k" V 6534 4000 50  0000 C CNN
F 2 "" V 6580 4000 50  0001 C CNN
F 3 "~" H 6650 4000 50  0001 C CNN
	1    6650 4000
	0    1    1    0   
$EndComp
$Comp
L power:GND #PWR014
U 1 1
P 6500 4300
F 0 "#PWR014" H 6500 4050 50  0001 C CNN
F 1 "GND" H 6505 4127 50  0000 C CNN
F 2 "" H 6500 4300 50  0001 C CNN
F 3 "" H 6500 4300 50  0001 C CNN
	1    6500 4300
	1    0    0    -1  
$EndComp
Wire Wire Line
	6500 4300 6500 4200
Wire Wire Line
	6500 4200 6300 4200
Wire Wire Line
	6300 4000 6500 4000
Text GLabel 6500 4600 0    50   Input ~ 0
MODE_OUT
Wire Wire Line
	6500 4600 6600 4600
Wire Wire Line
	6600 4600 6600 4800
Wire Wire Line
	6600 4800 6700 4800
Connection ~ 6600 4600
Wire Wire Line
	6600 4600 6700 4600
Text GLabel 7300 3400 0    50   Input ~ 0
MODE_OUT
Wire Wire Line
	7300 3400 7500 3400
Wire Wire Line
	7500 3200 6800 3200
Wire Wire Line
	7300 4700 7400 4700
Wire Wire Line
	7400 4700 7400 4200
Wire Wire Line
	7400 4200 7500 4200
Wire Wire Line
	7500 4000 6800 4000
Wire Wire Line
	8100 4100 8200 4100
Wire Wire Line
	8200 4100 8200 3800
Wire Wire Line
	8200 3800 8300 3800
Wire Wire Line
	8300 3600 8200 3600
Wire Wire Line
	8200 3600 8200 3300
Wire Wire Line
	8200 3300 8100 3300
Text GLabel 6900 4100 2    50   Input ~ 0
UB4
Wire Wire Line
	6900 4100 6300 4100
Text GLabel 10200 3200 0    50   Input ~ 0
UB4
$Comp
L Connector_Generic:Conn_01x03 J10
U 1 1
P 9600 3600
F 0 "J10" H 9520 3275 50  0000 C CNN
F 1 "CH4_OUT" H 9520 3366 50  0000 C CNN
F 2 "" H 9600 3600 50  0001 C CNN
F 3 "~" H 9600 3600 50  0001 C CNN
	1    9600 3600
	1    0    0    -1  
$EndComp
Text GLabel 9100 3600 0    50   Input ~ 0
UB4
$Comp
L power:GND #PWR012
U 1 1
P 9200 3900
F 0 "#PWR012" H 9200 3650 50  0001 C CNN
F 1 "GND" H 9205 3727 50  0000 C CNN
F 2 "" H 9200 3900 50  0001 C CNN
F 3 "" H 9200 3900 50  0001 C CNN
	1    9200 3900
	1    0    0    -1  
$EndComp
Wire Wire Line
	9200 3900 9200 3500
Wire Wire Line
	9200 3500 9400 3500
Wire Wire Line
	9100 3600 9400 3600
Wire Wire Line
	9400 3700 8900 3700
Wire Wire Line
	10200 3200 10400 3200
Wire Wire Line
	10900 3200 10900 3400
Connection ~ 10900 3400
Wire Wire Line
	10700 3200 10900 3200
NoConn ~ 6300 3300
Wire Notes Line
	5900 600  5900 5000
Wire Notes Line
	600  2800 11150 2800
Wire Notes Line
	600  600  11150 600 
Wire Notes Line
	11150 600  11150 5000
Wire Notes Line
	600  600  600  5000
Wire Notes Line
	600  5000 11150 5000
$Comp
L Device:R R14
U 1 1
P 6400 6350
F 0 "R14" V 6193 6350 50  0000 C CNN
F 1 "10k" V 6284 6350 50  0000 C CNN
F 2 "" V 6330 6350 50  0001 C CNN
F 3 "~" H 6400 6350 50  0001 C CNN
	1    6400 6350
	-1   0    0    1   
$EndComp
Wire Wire Line
	6400 6200 6400 6000
Connection ~ 6400 6000
Wire Wire Line
	6400 6000 5700 6000
$Comp
L power:GND #PWR026
U 1 1
P 6400 7000
F 0 "#PWR026" H 6400 6750 50  0001 C CNN
F 1 "GND" H 6405 6827 50  0000 C CNN
F 2 "" H 6400 7000 50  0001 C CNN
F 3 "" H 6400 7000 50  0001 C CNN
	1    6400 7000
	1    0    0    -1  
$EndComp
Wire Wire Line
	6400 6500 6400 7000
Text Notes 2700 2700 0    197  ~ 0
Channel 1
Text Notes 2700 4900 0    197  ~ 0
Channel 3
Text Notes 8000 4900 0    197  ~ 0
Channel 4
Text Notes 8000 2700 0    197  ~ 0
Channel 2
$EndSCHEMATC
